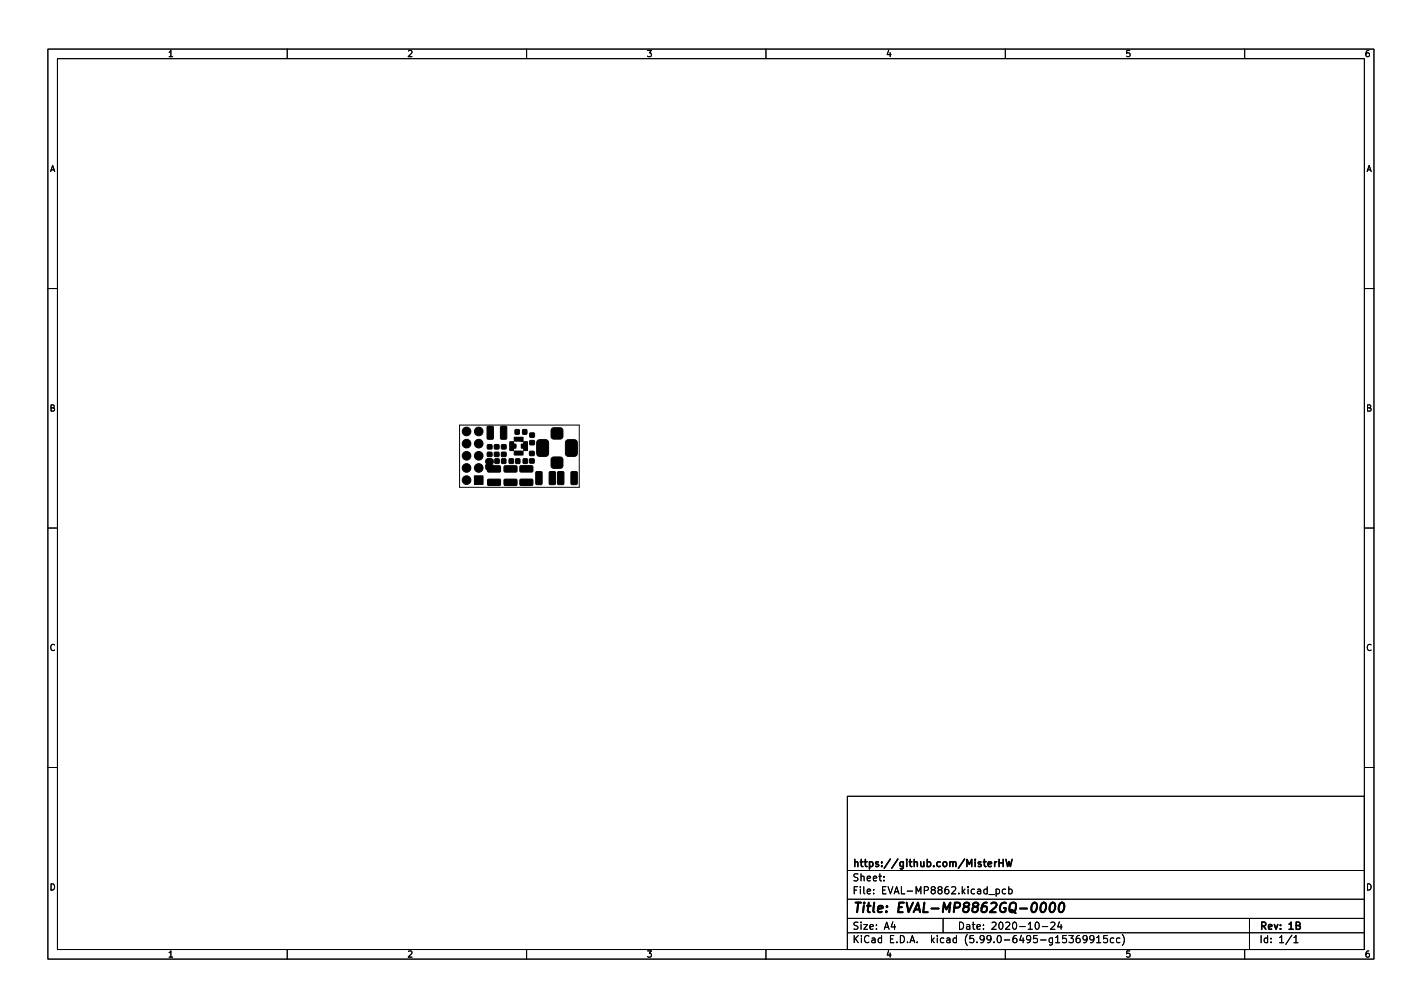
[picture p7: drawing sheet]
<svg xmlns="http://www.w3.org/2000/svg" width="297mm" height="210mm" viewBox="0 0 297 210" stroke-linecap="round" stroke-linejoin="round" font-family="sans-serif">
<g fill="none" stroke="#000" stroke-width=".21">
<path d="M10 10.2h277v190.1h-277zM12 12.2h273v186.1h-273zM60 10.2v2M110 10.2v2M160 10.2v2M210 10.2v2M260 10.2v2M10 60.2h2M285 60.2h2M96 88.7h25v13h-25zM10 110.2h2M285 110.2h2"/>
<path d="M10 160.2h2M177 166.3h108v32h-108zM285 160.2h2M60 198.3v2M110 198.3v2M160 198.3v2M177 194.8h108M177 191.8h108M177 187.8h108M177 181.8h108M184.6 183.8v.1M184.6 183v.1"/>
<path d="M186.5 192.5l-.4 1h1M186.9 193v1M197 191.8v3M206.6 186.8h1.1M208.1 185.7l.4-.1 .3 .3-.2 .7h-.5M208.1 185.6v1.5M210 198.3v2M210.1 185.7l-.5-.1-.2 .3 .1 .7h.6M210.7 185.7l.4-.1 .3 .3-.1 .7h-.6M210.7 185.1v1.5M216.4 192.7l.2-.2a.8 .8 0 0 1 .5 .8 .8 .8 0 0 1-.5 .7l-.2-.1-.2-.4zM217.7 193.5h1.2"/>
<path d="M219.5 192.7l.6-.2 .3 .5-1 1h1M221.3 192.5l-.4 1h1M221.6 193v1M223.3 195.3h.9l-.5 .6 .4 .1v.7l-.2 .1-.6-.1M225.5 195.3l-.4 .1a1.01 1.01 0 0 0 0 1.4l.5-.1v-.5l-.2-.3-.5 .1-.1 .2M227.1 196l-.3 .3h-.3l-.3-.3 .2-.6 .4-.1 .2 .2a.99 .99 0 0 1-.4 1.3h-.2M228.5 196l-.3 .3h-.3l-.3-.3 .2-.6 .4-.1 .2 .2a.99 .99 0 0 1-.3 1.3h-.3M229.1 195.8l.4-.5v1.5M229.1 196.8h.8M231.3 195.3h-.7l-.1 .7 .2-.1 .5 .1 .2 .2-.1 .5-.2 .1-.6-.1M232.6 195.9l-.4-.1-.3 .3 .2 .7h.5M233.9 195.9l-.4-.1-.3 .3 .2 .7h.5"/>
<path d="M234.4 195.1a1.72 1.72 0 0 1 0 2.3M260 198.3v2M261 191.8v6.5M269.9 195.3l-1.3 1.9M270.3 195.8l.4-.5v1.5M270.3 196.8h.8"/>
</g>
<path d="M207.8 179.9v1M208.2 179.9l-.4 .3M208.7 179.4v1.5M209.6 179.4v1.5M210.1 179.4l.4 1.5 .3-1 .3 1 .3-1.5M208.7 180.1h.9M270.8 193.2h.6l.2-.2-.1-.3-.7-.2v1.5h.5l.3-.1v-.4l-.3-.3" fill="none" stroke="#000" stroke-width=".3"/>
<path d="M217.6 188.7l.5-.2a1.19 1.19 0 0 1-.4 2l-.3-.2a1.69 1.69 0 0 1 .2-1.6zM219.5 188.7l.5-.2a1.19 1.19 0 0 1-.4 2l-.3-.2a1.69 1.69 0 0 1 .2-1.6zM221.5 188.7l.5-.2a1.19 1.19 0 0 1-.5 2l-.2-.2a1.69 1.69 0 0 1 .2-1.6z" fill="none" stroke="#000" stroke-width=".4"/>
<g fill="#000" stroke="#000" stroke-width=".21">
<path d="M99.1 99.4h1.8v1.7h-1.8zM101.5 97.1h1.5v.8l-.4 .3-.9-.1-.2-.4zM101.9 97.3h2.5l.2 .2v.9l-.3 .2h-2.3l-.2-.3zM101.8 94.5h.9v.8h-.9zM101.8 92.9h.9v.8h-.9zM101.5 96l.3-.2h.8a.56 .56 0 0 1 .5 .5 .56 .56 0 0 1-.5 .6h-.7a.57 .57 0 0 1-.4-.9zM101.8 95.8h.9v.9h-.9zM101.7 96.9l1.1-.1-.1 .2 .1 .1h-1.3h.2zM101.8 89.1l1-.1 .3 .1v2.4l-.2 .2h-.9l-.3-.1zM103.3 94.5h.9v.8h-.9zM103.3 92.9h.9v.8h-.9zM103.4 95.8h.8v.9h-.8z"/>
<path d="M104.8 92.9h.9v.8h-.9zM104.8 94.5h.9v.8h-.9zM104.8 95.8h.8v.9h-.8zM104.6 89.1l1-.1 .3 .1v2.4l-.2 .2h-.9l-.3-.1zM106.5 93.6h.9l-.1 .2-.8-.1zM106.5 93.1h1.3v.1h-1.3zM106.5 92.2h.8v.3l-.8 .1zM106.5 92.7h1.3v.3l-1.3 .1zM106.5 93.2h1.3v.3l-1.3 .1zM106.5 93.7h.8v.3l-.8 .1zM106.5 92.6l.8-.1 .1 .2h-.9zM106.4 95.8h.8v.9h-.8z"/>
<path d="M107.4 91.3h.4l-.1 .8h-.3zM107.4 94.2h.4l-.1 .8h-.3zM105.3 97.3h2.5l.2 .2v.9l-.3 .2h-2.3l-.1-.3zM107.8 94.2h.1v.8h-.1zM107.8 91.3h.1v.8h-.1zM107.9 91.3h.4l-.1 .8h-.3zM107.9 94.2h.4l-.1 .8h-.3zM108.3 94.2h.1v.8h-.1zM108.3 91.3h.1v.8h-.1zM108.4 91.3h.4l-.1 .8h-.3zM108.4 94.2h.4l-.1 .8h-.3zM107.6 89.7h.8v.9h-.8z"/>
<path d="M107.7 95.8h.9v.9h-.9zM108.8 94.2h.1v.8h-.1zM108.8 91.3h.1v.9l-.2-.1zM108.7 97.3l2.5-.1 .1 .3v.9l-.2 .2h-2.4l-.1-.3zM108.9 93.1h1.3v.1h-1.3zM108.9 91.3h.4l-.1 .9h-.3zM108.9 94.2h.4l-.1 .8h-.3zM108.9 93.2h1.3v.3l-1.3 .1zM108.9 92.7h1.3v.3l-1.3 .1zM109.4 92.5l.8 .1v.1h-.9zM109.4 93.7h.8v.3l-.8 .1zM109.4 92.2h.8v.3l-.8 .1z"/>
<path d="M109.2 89.7h.8v.9h-.8zM109.3 93.6h.9v.1l-.8 .1zM109.3 95.8h.8v.9h-.8zM110.6 94.3h1v.8h-1zM110.6 95.8h1v.9h-1zM110.7 92h.9v.8h-.9zM110.7 90.4h.9v.9h-.9zM112 98.5l1-.1 .2 .2 .1 2.3-.2 .3h-.9l-.3-.2zM112.3 92l.4-.2h1.3l.5 .3 .1 2.6-.3 .5-1.6 .1-.5-.3-.1-2.6zM114.8 98.5l1-.1 .2 .2 .1 2.3-.2 .3h-.9l-.3-.2zM115.3 89.5l.4-.2h1.3l.4 .2 .2 .4v1.2l-.2 .4-.4 .2h-1.3l-.4-.2-.2-.4v-1.2zM115.3 95.6l.4-.2h1.3l.4 .2 .2 .4v1.2l-.2 .4-.4 .2h-1.3l-.4-.2-.2-.4v-1.2z"/>
<path d="M118.3 92l.4-.2h1.3l.5 .3 .1 2.6-.3 .5-1.6 .1-.5-.3-.1-2.6zM101.9 100.1h2.5l.2 .2v.9l-.3 .2h-2.3l-.2-.3zM105.3 100.1h2.5l.2 .2v.9l-.3 .2h-2.3l-.1-.3zM108.7 100.1l2.5-.1 .1 .3v.9l-.2 .2h-2.4l-.1-.3zM116.5 98.5l1-.1 .3 .2v2.3l-.2 .3h-.9l-.2-.2zM119.3 98.5l1-.1 .3 .2v2.3l-.2 .3h-.9l-.2-.2z"/>
<circle cx="97.5" cy="97.7" r=".9"/>
<circle cx="97.5" cy="95.2" r=".9"/>
<circle cx="97.5" cy="92.6" r=".9"/>
<circle cx="97.5" cy="90.1" r=".9"/>
<circle cx="100" cy="97.7" r=".9"/>
<circle cx="100" cy="90.1" r=".9"/>
<circle cx="100" cy="95.2" r=".9"/>
<circle cx="100" cy="92.6" r=".9"/>
<circle cx="97.5" cy="100.2" r=".9"/>
</g>
<text font-size="2.8" x="178" y="190.6">Title: EVAL-MP8862GQ-0000</text>
<g font-size="2.1">
<text x="178" y="184">Sheet:</text>
<text x="178" y="181">https://github.com/MisterHW</text>
<text x="178" y="186.7">File: EVAL-MP8862.kicad_pcb</text>
<text x="178" y="196.9">KiCad E.D.A. kicad (5.99.0-6495-g15369915cc)</text>
<text x="178" y="194.1">Size: A4</text>
<text x="200" y="194.1">Date: 2020-10-24</text>
<text x="263" y="194.1">Rev: 1B</text>
<text x="263" y="196.9">Id: 1/1</text>
</g>
<g font-size="1.8">
<text x="35" y="11.9">1</text>
<text x="85" y="11.9">2</text>
<text x="135" y="11.9">3</text>
<text x="185" y="11.9">4</text>
<text x="235" y="11.9">5</text>
<text x="285" y="11.9">6</text>
<text x="10.3" y="35.9">A</text>
<text x="285.3" y="35.9">A</text>
<text x="10.3" y="85.9">B</text>
<text x="285.3" y="85.9">B</text>
<text x="10.3" y="135.9">C</text>
<text x="285.3" y="135.9">C</text>
<text x="10.3" y="185.9">D</text>
<text x="285.3" y="185.9">D</text>
<text x="35" y="199.9">1</text>
<text x="85" y="199.9">2</text>
<text x="135" y="199.9">3</text>
<text x="185" y="199.9">4</text>
<text x="235" y="199.9">5</text>
<text x="285" y="199.9">6</text>
</g>
</svg>
